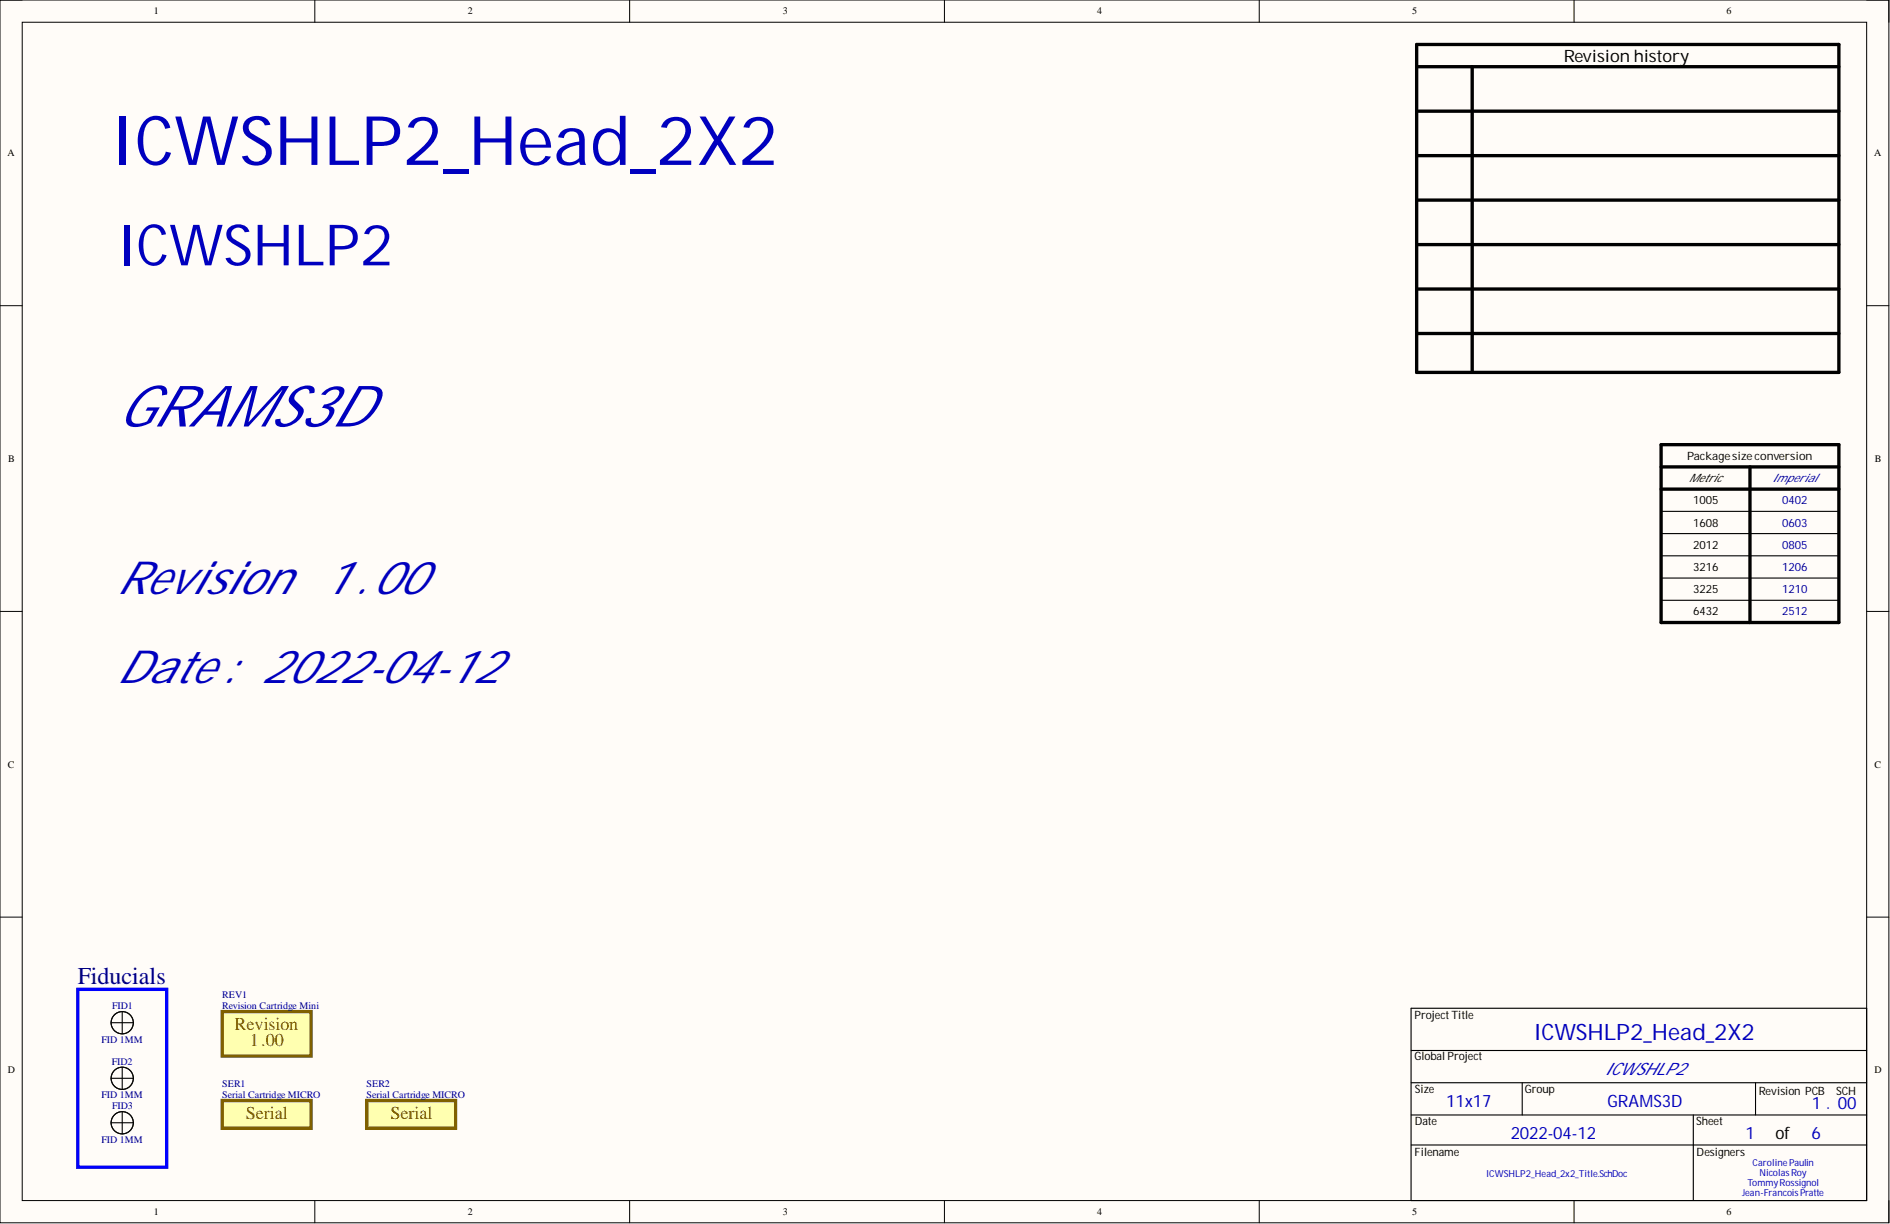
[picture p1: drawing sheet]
<svg xmlns="http://www.w3.org/2000/svg" width="431mm" height="279mm" viewBox="0 0 431 279" stroke-linecap="round" stroke-linejoin="round" font-family="sans-serif">
<path d="M0 0h431.2v279.1h-431.2z" fill-rule="evenodd" fill="#fffcf8"/>
<path d="M0 0h431.2v279.1h-431.2z" fill="none" stroke="#000" stroke-width=".23"/>
<path d="M5.1 5.1h421v269h-421z" fill-rule="evenodd" fill="#fffcf8"/>
<g fill="none" stroke="#000" stroke-width=".23">
<path d="M0 0h5.1M5.1 5.1h421v269h-421zM71.9 0v5.1M143.7 0v5.1M215.6 0v5.1M287.5 0v5.1M359.3 0v5.1M426.1 0h5.1v5.1M0 69.8h5.1M426.1 69.8h5.1M0 139.6h5.1M426.1 139.6h5.1"/>
<path d="M0 209.3h5.1M426.1 209.3h5.1M71.9 274.1v5M143.7 274.1v5M215.6 274.1v5M287.5 274.1v5M359.3 274.1v5M431.2 274.1v5"/>
</g>
<g fill="none" stroke="#000" stroke-width=".76">
<path d="M323.4 10.2h96.4v74.8h-96.4zM323.4 15.2h96.4M336.1 15.2v69.8M323.4 25.4h96.4M323.4 35.5h96.4M323.4 45.7h96.4M323.4 55.8h96.4M323.4 66h96.4M323.4 76.1h96.4M379.2 101.5h40.6v40.6h-40.6zM379.2 106.6h40.6M379.2 111.7h40.6"/>
<path d="M399.5 106.6v35.5"/>
</g>
<g fill="none" stroke="#000" stroke-width=".25">
<path d="M379.2 116.7h40.6M379.2 121.8h40.6M379.2 126.9h40.6M379.2 132h40.6M379.2 137h40.6M25.4 233.5h5M27.9 230.9v5.1M322.1 230.2h104v43.9h-104zM322.1 239.8h104M25.4 256.3h5M25.4 246.1h5M27.9 243.6v5.1"/>
<path d="M27.9 253.8v5M322.1 247.2h104M322.1 254.5h104M347.5 247.2v7.3M386.5 254.5v19.6M400.8 247.2v7.3M322.1 261.4h104"/>
</g>
<g fill="none" stroke="#080d02" stroke-width=".25">
<circle cx="27.9" cy="233.5" r="2.54"/>
<circle cx="27.9" cy="256.3" r="2.54"/>
<circle cx="27.9" cy="246.1" r="2.54"/>
</g>
<path d="M17.8 225.8h20.2v40.6h-20.2z" fill="none" stroke="#00f" stroke-width=".76"/>
<path d="M50.7 230.9h20.3v10.2h-20.3z" fill-rule="evenodd" fill="#ffffb0"/>
<path d="M50.7 230.9h20.3v10.2h-20.3z" fill="none" stroke="#7f6000" stroke-width=".76"/>
<path d="M50.7 251.2h20.3v6.4h-20.3z" fill-rule="evenodd" fill="#ffffb0"/>
<path d="M50.7 251.2h20.3v6.4h-20.3z" fill="none" stroke="#7f6000" stroke-width=".76"/>
<path d="M83.7 251.2h20.3v6.4h-20.3z" fill-rule="evenodd" fill="#ffffb0"/>
<path d="M83.7 251.2h20.3v6.4h-20.3z" fill="none" stroke="#7f6000" stroke-width=".76"/>
<text font-size="15.6" fill="#0000bf" x="25.4" y="37.6">ICWSHLP2_Head_2X2</text>
<g font-size="13" fill="#0000bf">
<text x="26.6" y="60.6">ICWSHLP2</text>
<text x="26.6" y="97.4">GRAMS3D</text>
</g>
<g font-size="10.4" fill="#0000bf">
<text x="26.6" y="135.5">Revision</text>
<text x="73.6" y="135.5">1.00</text>
<text x="26.6" y="155.8">Date : 2022-04-12</text>
</g>
<text font-size="5.5" fill="#000080" x="17.8" y="224.7">Fiducials</text>
<text font-size="5.2" fill="#0000bf" x="350.1" y="237.3">ICWSHLP2_Head_2X2</text>
<g font-size="4.1" fill="#7f6000">
<text x="53.5" y="235.1">Revision</text>
<text x="57.1" y="238.9">1.00</text>
<text x="56.1" y="255.4">Serial</text>
<text x="89.1" y="255.4">Serial</text>
</g>
<g font-size="3.9">
<text x="357" y="14.1">Revision history</text>
<text x="405.3" y="260">of</text>
</g>
<g font-size="3.9" fill="#0000bf">
<text x="366.3" y="245.3">ICWSHLP2</text>
<text x="330.2" y="252.7">11x17</text>
<text x="366.9" y="252.7">GRAMS3D</text>
<text x="413.6" y="253.2">1 . 00</text>
<text x="344.9" y="260">2022-04-12</text>
<text x="398.5" y="260">1</text>
<text x="413.5" y="260">6</text>
</g>
<g font-size="2.6">
<text x="385.1" y="105">Packagesizeconversion</text>
<text x="385.5" y="110">Metric</text>
<text x="386.5" y="115.1">1005</text>
<text x="386.5" y="120.2">1608</text>
<text x="386.5" y="125.3">2012</text>
<text x="386.5" y="130.3">3216</text>
<text x="386.5" y="135.4">3225</text>
<text x="386.5" y="140.5">6432</text>
<text x="322.9" y="232.6">ProjectTitle</text>
<text x="322.9" y="242">Global Project</text>
<text x="323" y="249.6">Size</text>
<text x="348.1" y="249.6">Group</text>
<text x="401.5" y="249.9">Revision PCB</text>
<text x="419.2" y="249.9">SCH</text>
<text x="323" y="256.7">Date</text>
<text x="387.2" y="256.7">Sheet</text>
<text x="322.9" y="263.8">Filename</text>
<text x="387.3" y="263.8">Designers</text>
</g>
<g font-size="2.6" fill="#0c0087">
<text x="404.6" y="110">Imperial</text>
<text x="406.8" y="115.1">0402</text>
<text x="406.8" y="120.2">0603</text>
<text x="406.8" y="125.3">0805</text>
<text x="406.8" y="130.3">1206</text>
<text x="406.8" y="135.4">1210</text>
<text x="406.8" y="140.5">2512</text>
</g>
<g font-size="2.3">
<text x="35.1" y="3.3">1</text>
<text x="106.8" y="3.3">2</text>
<text x="178.7" y="3.3">3</text>
<text x="250.4" y="3.3">4</text>
<text x="322.4" y="3.3">5</text>
<text x="394.2" y="3.3">6</text>
<text x="1.7" y="35.7">A</text>
<text x="427.8" y="35.7">A</text>
<text x="1.9" y="105.5">B</text>
<text x="428" y="105.5">B</text>
<text x="1.8" y="175.3">C</text>
<text x="427.9" y="175.3">C</text>
<text x="1.8" y="245">D</text>
<text x="427.9" y="245">D</text>
<text x="35.1" y="277.4">1</text>
<text x="106.8" y="277.4">2</text>
<text x="178.7" y="277.4">3</text>
<text x="250.4" y="277.4">4</text>
<text x="322.4" y="277.4">5</text>
<text x="394.2" y="277.4">6</text>
</g>
<g font-size="2.3" fill="#000080">
<text x="50.7" y="227.9">REV1</text>
<text x="25.6" y="230.4">FID1</text>
<text x="50.7" y="230.4">Revision Cartridge Mini</text>
<text x="23.2" y="238">FID 1MM</text>
<text x="25.5" y="243.1">FID2</text>
<text x="23.2" y="250.7">FID 1MM</text>
<text x="50.7" y="248.2">SER1</text>
<text x="50.7" y="250.7">Serial Cartridge MICRO</text>
<text x="83.7" y="248.2">SER2</text>
<text x="83.7" y="250.7">Serial Cartridge MICRO</text>
<text x="25.6" y="253.2">FID3</text>
<text x="23.2" y="260.9">FID 1MM</text>
</g>
<g font-size="2.2" fill="#0000bf">
<text x="339.3" y="268.7">ICWSHLP2_Head_2x2_Title.SchDoc</text>
<text x="400.1" y="266.2">CarolinePaulin</text>
<text x="401.7" y="268.5">NicolasRoy</text>
<text x="397.7" y="273">Jean-FrancoisPratte</text>
<text x="398.9" y="270.8">TommyRossignol</text>
</g>
</svg>
